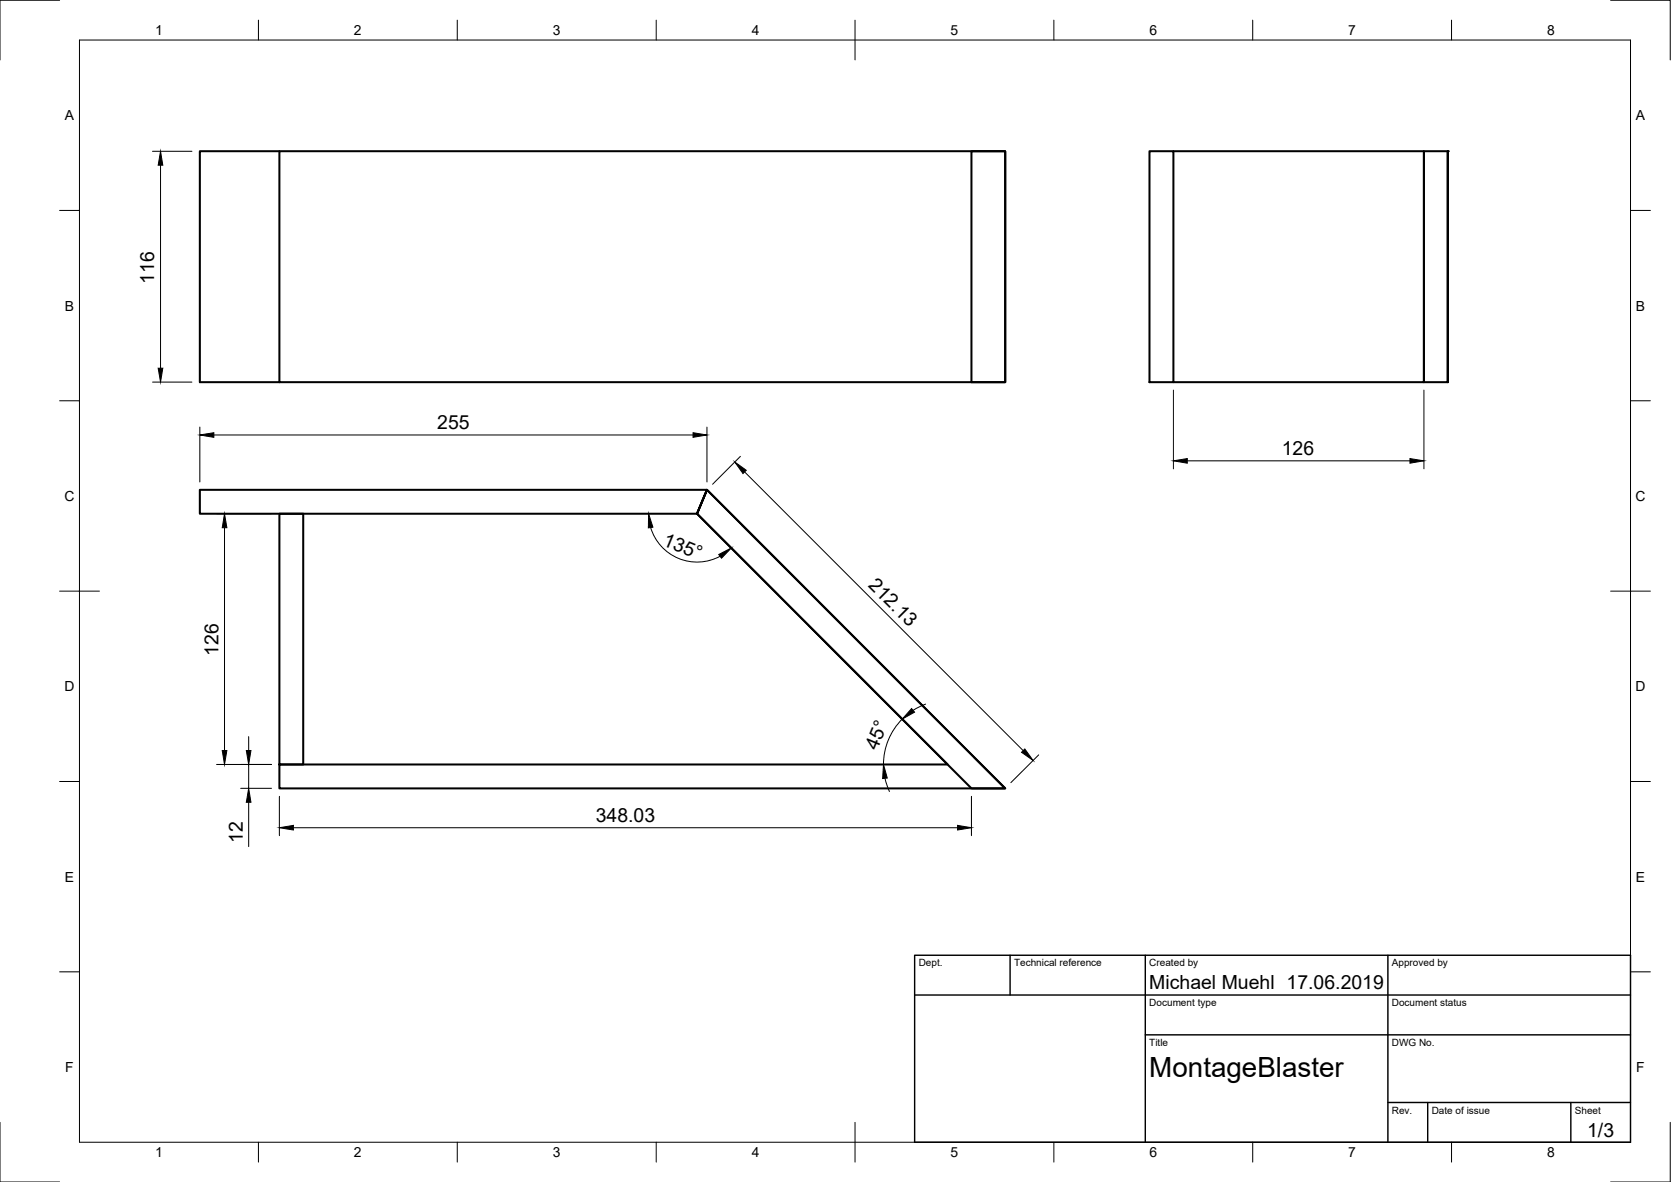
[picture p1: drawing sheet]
<svg xmlns="http://www.w3.org/2000/svg" width="420mm" height="297mm" viewBox="0 0 420 297" stroke-linecap="round" stroke-linejoin="round" font-family="sans-serif">
<!-- layer: Sichtbar -->
<path d="M70.3 38h182.5v58h-182.5zM70.3 38h-20.1v58h20.1M244.3 38h8.5v58h-8.5zM289 38h6v58h-6zM295 38h63v58h-63M358 38h6v58v-58v58h-6zM50.2 123.1h127.6l-2.5 6 69 69h8.5l-75-75-2.5 6h-125.1zM70.3 129.1h5.9v63h-5.9zM70.3 192.1h168l-63-63 2.5-6 75 75h-182.5z" fill="none" stroke="#000" stroke-width=".51"/>
<circle cx="364" cy="38" r=".25" fill="#000"/>
<!-- layer: Border -->
<g fill="none" stroke="#000" stroke-width=".25">
<path d="M15 .1h-15v15M20 10.1h390v276.9h-390zM65 5.1v5M115 5.1v5M165 5.1v5M215 5.1v10M265 5.1v5M315 5.1v5M365 5.1v5M405 .1h15v15M15 52.9h5M410 52.9h5"/>
<path d="M15 100.7h5M410 100.7h5M15 148.6h10M405 148.6h10M15 196.4h5M410 196.4h5M15 244.2h5M410 244.2h5M0 282.1v14.9h15M65 287v5M115 287v5M165 287v5"/>
<path d="M215 282.1v9.9M265 287v5M315 287v5M365 287v5M420 282.1v14.9h-15"/>
</g>
<!-- layer: TitleBlock -->
<path d="M230 240.1h180v46.9h-180zM230 250h180M254 240.1v9.9M288 240.1v46.9M349 240.1v46.9M288 260.1h122M349 277.1h61M359 277.1v9.9M395 277.1v9.9" fill="none" stroke="#000" stroke-width=".36"/>
<!-- layer: Dimensions -->
<g fill="none" stroke="#000" stroke-width=".25">
<path d="M38.4 38h9.9M40.4 41.5v51M38.4 96h9.9M295 98v19.8M358 98v19.8M50.2 107.3v13.8M53.8 109.3h120.5M177.8 107.3v13.8M186.2 114.7l-7 7M187.2 118.6l70.1 70M298.5 115.8h56M54.5 129.1h13.8"/>
<path d="M56.5 132.6v56M163.6 132.6a12.2 12.2 0 0 0 17.5 7.2M232.7 176.9l-3.1 1.6M54.5 192.1h13.8M60.5 198.1h7.8M62.5 185.1v3.5M62.5 192.1v6M222.5 195.6l1.1 3.3M226.9 180.7a16.1 16.1 0 0 0-4.8 11.4M261.2 189.7l-7 7M62.5 201.6v11.2M70.3 200.1v9.9"/>
<path d="M73.8 208h167M244.3 200.1v9.9"/>
</g>
<g fill="#000" stroke="#000" stroke-width=".25">
<path d="M40.4 38l.5 3.5h-1.1zM39.8 92.5h1.1l-.5 3.5zM50.2 109.3l3.6-.6v1.2zM174.3 108.7l3.5 .6-3.5 .6zM184.8 116.1l2.8 2.1-.8 .8zM295 115.8l3.5-.6v1.2zM354.5 115.2l3.5 .6-3.5 .6zM56.5 129.1l.5 3.5h-1.1zM163.1 129.1l1.1 3.4-1.2 .2zM180.7 139.3l3.2-1.6-2.5 2.6zM229.2 178.1l.8 .9-3.1 1.7zM55.9 188.6h1.1l-.5 3.5z"/>
<path d="M61.9 188.6h1.2l-.6 3.5zM222.1 192.1l1 3.4-1.2 .2zM257.7 188.2l2.1 2.9-2.9-2.1zM62.5 198.1l.6 3.5h-1.2zM70.3 208l3.5-.6v1.2zM240.8 207.4l3.5 .6-3.5 .6z"/>
</g>
<text font-size="7" x="289" y="270.6">MontageBlaster</text>
<g font-size="4.9">
<text x="38.8" y="71.3" transform="rotate(-90 38.8 71.3)">116</text>
<text x="110" y="107.7">255</text>
<text x="322.3" y="114.3">126</text>
<text x="166.4" y="136.9" transform="rotate(23 166.4 136.9)">135°</text>
<text x="218.1" y="147.2" transform="rotate(45 218.1 147.2)">212.13</text>
<text x="54.9" y="164.9" transform="rotate(-90 54.9 164.9)">126</text>
<text x="220.6" y="188.6" transform="rotate(-67 220.6 188.6)">45°</text>
<text x="149.8" y="206.4">348.03</text>
<text x="61" y="211.8" transform="rotate(-90 61 211.8)">12</text>
<text x="289" y="248.5">Michael Muehl 17.06.2019</text>
<text x="399.1" y="285.7">1/3</text>
</g>
<g font-size="3.5">
<text x="39" y="8.8">1</text>
<text x="89" y="8.8">2</text>
<text x="139" y="8.8">3</text>
<text x="189" y="8.8">4</text>
<text x="239" y="8.8">5</text>
<text x="289" y="8.8">6</text>
<text x="339" y="8.8">7</text>
<text x="389" y="8.8">8</text>
<text x="16.3" y="30.2">A</text>
<text x="411.3" y="30.2">A</text>
<text x="16.3" y="78">B</text>
<text x="411.3" y="78">B</text>
<text x="16.2" y="125.9">C</text>
<text x="411.2" y="125.9">C</text>
<text x="16.2" y="173.7">D</text>
<text x="411.2" y="173.7">D</text>
<text x="16.3" y="221.6">E</text>
<text x="411.3" y="221.6">E</text>
<text x="16.4" y="269.4">F</text>
<text x="411.4" y="269.4">F</text>
<text x="39" y="290.8">1</text>
<text x="89" y="290.8">2</text>
<text x="139" y="290.8">3</text>
<text x="189" y="290.8">4</text>
<text x="239" y="290.8">5</text>
<text x="289" y="290.8">6</text>
<text x="339" y="290.8">7</text>
<text x="389" y="290.8">8</text>
</g>
<g font-size="2.5">
<text x="231" y="242.9">Dept.</text>
<text x="255" y="242.9">Technical reference</text>
<text x="289" y="242.9">Created by</text>
<text x="350" y="242.9">Approved by</text>
<text x="289" y="252.8">Document type</text>
<text x="350" y="252.8">Document status</text>
<text x="289" y="262.9">Title</text>
<text x="350" y="262.9">DWG No.</text>
<text x="350" y="279.9">Rev.</text>
<text x="360" y="279.9">Date of issue</text>
<text x="396" y="279.9">Sheet</text>
</g>
</svg>
